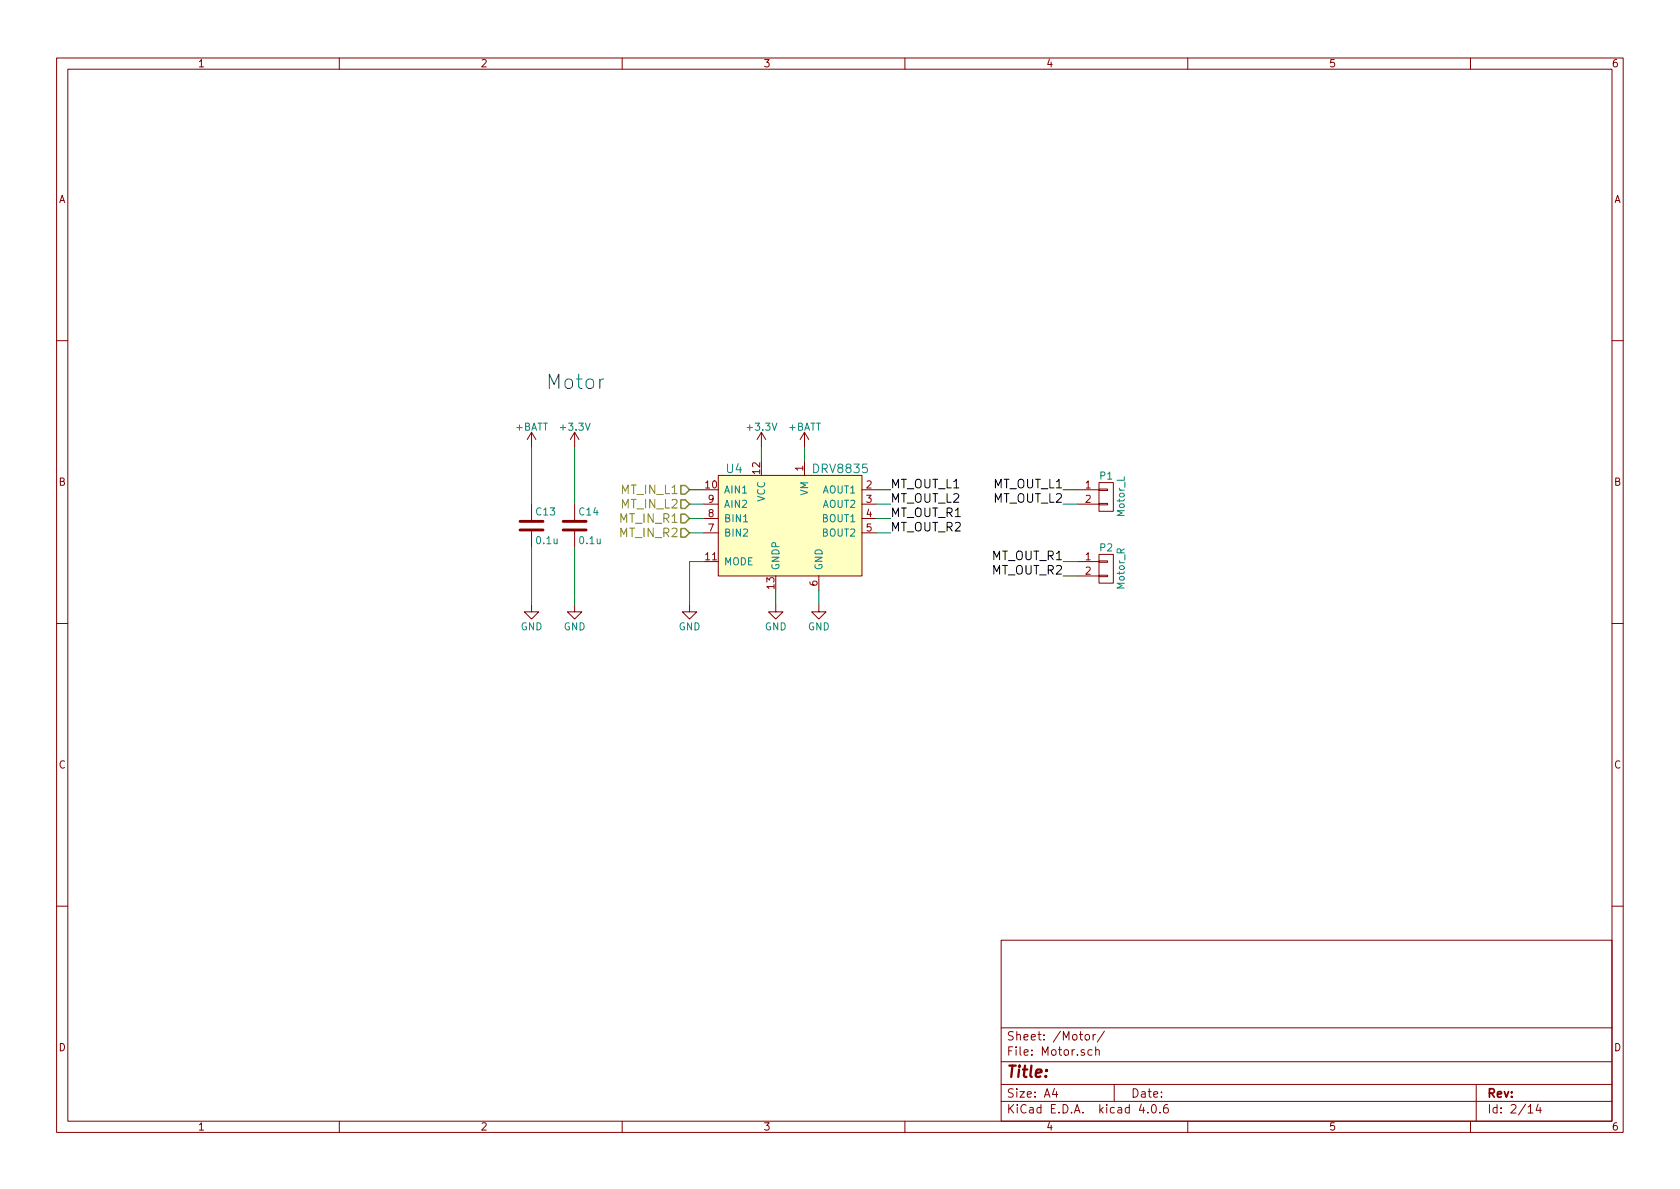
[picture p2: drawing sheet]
EESchema Schematic File Version 2
LIBS:power
LIBS:device
LIBS:transistors
LIBS:conn
LIBS:linear
LIBS:regul
LIBS:74xx
LIBS:cmos4000
LIBS:adc-dac
LIBS:memory
LIBS:xilinx
LIBS:microcontrollers
LIBS:dsp
LIBS:microchip
LIBS:analog_switches
LIBS:motorola
LIBS:texas
LIBS:intel
LIBS:audio
LIBS:interface
LIBS:digital-audio
LIBS:philips
LIBS:display
LIBS:cypress
LIBS:siliconi
LIBS:opto
LIBS:atmel
LIBS:contrib
LIBS:valves
LIBS:KERISE
LIBS:74xgxx
LIBS:ac-dc
LIBS:actel
LIBS:allegro
LIBS:Altera
LIBS:analog_devices
LIBS:battery_management
LIBS:bbd
LIBS:bosch
LIBS:brooktre
LIBS:cmos_ieee
LIBS:dc-dc
LIBS:diode
LIBS:elec-unifil
LIBS:ESD_Protection
LIBS:ftdi
LIBS:gennum
LIBS:graphic
LIBS:hc11
LIBS:ir
LIBS:Lattice
LIBS:leds
LIBS:logo
LIBS:maxim
LIBS:mechanical
LIBS:microchip_dspic33dsc
LIBS:microchip_pic10mcu
LIBS:microchip_pic12mcu
LIBS:microchip_pic16mcu
LIBS:microchip_pic18mcu
LIBS:microchip_pic24mcu
LIBS:microchip_pic32mcu
LIBS:modules
LIBS:motor_drivers
LIBS:motors
LIBS:msp430
LIBS:nordicsemi
LIBS:nxp
LIBS:nxp_armmcu
LIBS:onsemi
LIBS:Oscillators
LIBS:Power_Management
LIBS:powerint
LIBS:pspice
LIBS:references
LIBS:relays
LIBS:rfcom
LIBS:sensors
LIBS:silabs
LIBS:stm8
LIBS:stm32
LIBS:supertex
LIBS:switches
LIBS:transf
LIBS:triac_thyristor
LIBS:ttl_ieee
LIBS:video
LIBS:wiznet
LIBS:Worldsemi
LIBS:Xicor
LIBS:zetex
LIBS:Zilog
LIBS:KERISE-cache
EELAYER 25 0
EELAYER END
$Descr A4 11693 8268
encoding utf-8
Sheet 2 14
Title ""
Date ""
Rev ""
Comp ""
Comment1 ""
Comment2 ""
Comment3 ""
Comment4 ""
$EndDescr
$Comp
L DRV8835 U4
U 1 1
P 5500 3600
F 0 "U4" H 5050 3950 60  0000 L CNN
F 1 "DRV8835" H 5650 3950 60  0000 L CNN
F 2 "mouse:DRV8835" H 5100 3750 60  0001 C CNN
F 3 "" H 5100 3750 60  0000 C CNN
	1    5500 3600
	1    0    0    -1  
$EndComp
Wire Wire Line
	5300 3100 5300 3200
Wire Wire Line
	5600 3100 5600 3200
$Comp
L GND #PWR21
U 1 1
P 5400 4200
F 0 "#PWR21" H 5400 3950 50  0001 C CNN
F 1 "GND" H 5400 4050 50  0000 C CNN
F 2 "" H 5400 4200 50  0000 C CNN
F 3 "" H 5400 4200 50  0000 C CNN
	1    5400 4200
	1    0    0    -1  
$EndComp
Wire Wire Line
	5400 4200 5400 4100
$Comp
L GND #PWR23
U 1 1
P 5700 4200
F 0 "#PWR23" H 5700 3950 50  0001 C CNN
F 1 "GND" H 5700 4050 50  0000 C CNN
F 2 "" H 5700 4200 50  0000 C CNN
F 3 "" H 5700 4200 50  0000 C CNN
	1    5700 4200
	1    0    0    -1  
$EndComp
Wire Wire Line
	5700 4200 5700 4100
$Comp
L GND #PWR19
U 1 1
P 4800 4200
F 0 "#PWR19" H 4800 3950 50  0001 C CNN
F 1 "GND" H 4800 4050 50  0000 C CNN
F 2 "" H 4800 4200 50  0000 C CNN
F 3 "" H 4800 4200 50  0000 C CNN
	1    4800 4200
	1    0    0    -1  
$EndComp
Wire Wire Line
	4800 4200 4800 3900
Wire Wire Line
	4800 3900 4900 3900
Text Label 6200 3400 0    60   ~ 0
MT_OUT_L1
Text Label 6200 3500 0    60   ~ 0
MT_OUT_L2
Text HLabel 4800 3400 0    60   Input ~ 0
MT_IN_L1
Text HLabel 4800 3500 0    60   Input ~ 0
MT_IN_L2
Text Notes 3800 2700 0    100  ~ 0
Motor
$Comp
L C C14
U 1 1
P 4000 3650
F 0 "C14" H 4025 3750 50  0000 L CNN
F 1 "0.1u" H 4025 3550 50  0000 L CNN
F 2 "Capacitors_SMD:C_0201" H 4038 3500 50  0001 C CNN
F 3 "" H 4000 3650 50  0000 C CNN
	1    4000 3650
	1    0    0    -1  
$EndComp
$Comp
L GND #PWR18
U 1 1
P 4000 4200
F 0 "#PWR18" H 4000 3950 50  0001 C CNN
F 1 "GND" H 4000 4050 50  0000 C CNN
F 2 "" H 4000 4200 50  0000 C CNN
F 3 "" H 4000 4200 50  0000 C CNN
	1    4000 4200
	1    0    0    -1  
$EndComp
Wire Wire Line
	4000 3500 4000 3100
Wire Wire Line
	4000 3800 4000 4200
$Comp
L +BATT #PWR22
U 1 1
P 5600 3100
F 0 "#PWR22" H 5600 2950 50  0001 C CNN
F 1 "+BATT" H 5600 3240 50  0000 C CNN
F 2 "" H 5600 3100 50  0000 C CNN
F 3 "" H 5600 3100 50  0000 C CNN
	1    5600 3100
	1    0    0    -1  
$EndComp
Text Label 6200 3600 0    60   ~ 0
MT_OUT_R1
Text Label 6200 3700 0    60   ~ 0
MT_OUT_R2
Wire Wire Line
	6200 3400 6100 3400
Wire Wire Line
	6100 3500 6200 3500
Wire Wire Line
	6200 3600 6100 3600
Wire Wire Line
	6100 3700 6200 3700
Text HLabel 4800 3600 0    60   Input ~ 0
MT_IN_R1
Text HLabel 4800 3700 0    60   Input ~ 0
MT_IN_R2
Wire Wire Line
	4800 3400 4900 3400
Wire Wire Line
	4900 3500 4800 3500
Wire Wire Line
	4800 3600 4900 3600
Wire Wire Line
	4900 3700 4800 3700
$Comp
L CONN_01X02 P1
U 1 1
P 7700 3450
F 0 "P1" H 7700 3600 50  0000 C CNN
F 1 "Motor_L" V 7800 3450 50  0000 C CNN
F 2 "mouse:SMD_conn_2" H 7700 3450 50  0001 C CNN
F 3 "" H 7700 3450 50  0000 C CNN
	1    7700 3450
	1    0    0    -1  
$EndComp
$Comp
L CONN_01X02 P2
U 1 1
P 7700 3950
F 0 "P2" H 7700 4100 50  0000 C CNN
F 1 "Motor_R" V 7800 3950 50  0000 C CNN
F 2 "mouse:SMD_conn_2" H 7700 3950 50  0001 C CNN
F 3 "" H 7700 3950 50  0000 C CNN
	1    7700 3950
	1    0    0    -1  
$EndComp
Text Label 7400 3400 2    60   ~ 0
MT_OUT_L1
Text Label 7400 3500 2    60   ~ 0
MT_OUT_L2
Text Label 7400 3900 2    60   ~ 0
MT_OUT_R1
Text Label 7400 4000 2    60   ~ 0
MT_OUT_R2
Wire Wire Line
	7400 4000 7500 4000
Wire Wire Line
	7500 3900 7400 3900
Wire Wire Line
	7400 3400 7500 3400
Wire Wire Line
	7500 3500 7400 3500
$Comp
L +3.3V #PWR20
U 1 1
P 5300 3100
F 0 "#PWR20" H 5300 2950 50  0001 C CNN
F 1 "+3.3V" H 5300 3240 50  0000 C CNN
F 2 "" H 5300 3100 50  0000 C CNN
F 3 "" H 5300 3100 50  0000 C CNN
	1    5300 3100
	1    0    0    -1  
$EndComp
$Comp
L +3.3V #PWR17
U 1 1
P 4000 3100
F 0 "#PWR17" H 4000 2950 50  0001 C CNN
F 1 "+3.3V" H 4000 3240 50  0000 C CNN
F 2 "" H 4000 3100 50  0000 C CNN
F 3 "" H 4000 3100 50  0000 C CNN
	1    4000 3100
	1    0    0    -1  
$EndComp
$Comp
L +BATT #PWR15
U 1 1
P 3700 3100
F 0 "#PWR15" H 3700 2950 50  0001 C CNN
F 1 "+BATT" H 3700 3240 50  0000 C CNN
F 2 "" H 3700 3100 50  0000 C CNN
F 3 "" H 3700 3100 50  0000 C CNN
	1    3700 3100
	1    0    0    -1  
$EndComp
$Comp
L C C13
U 1 1
P 3700 3650
F 0 "C13" H 3725 3750 50  0000 L CNN
F 1 "0.1u" H 3725 3550 50  0000 L CNN
F 2 "Capacitors_SMD:C_0201" H 3738 3500 50  0001 C CNN
F 3 "" H 3700 3650 50  0000 C CNN
	1    3700 3650
	1    0    0    -1  
$EndComp
$Comp
L GND #PWR16
U 1 1
P 3700 4200
F 0 "#PWR16" H 3700 3950 50  0001 C CNN
F 1 "GND" H 3700 4050 50  0000 C CNN
F 2 "" H 3700 4200 50  0000 C CNN
F 3 "" H 3700 4200 50  0000 C CNN
	1    3700 4200
	1    0    0    -1  
$EndComp
Wire Wire Line
	3700 4200 3700 3800
Wire Wire Line
	3700 3500 3700 3100
$EndSCHEMATC
